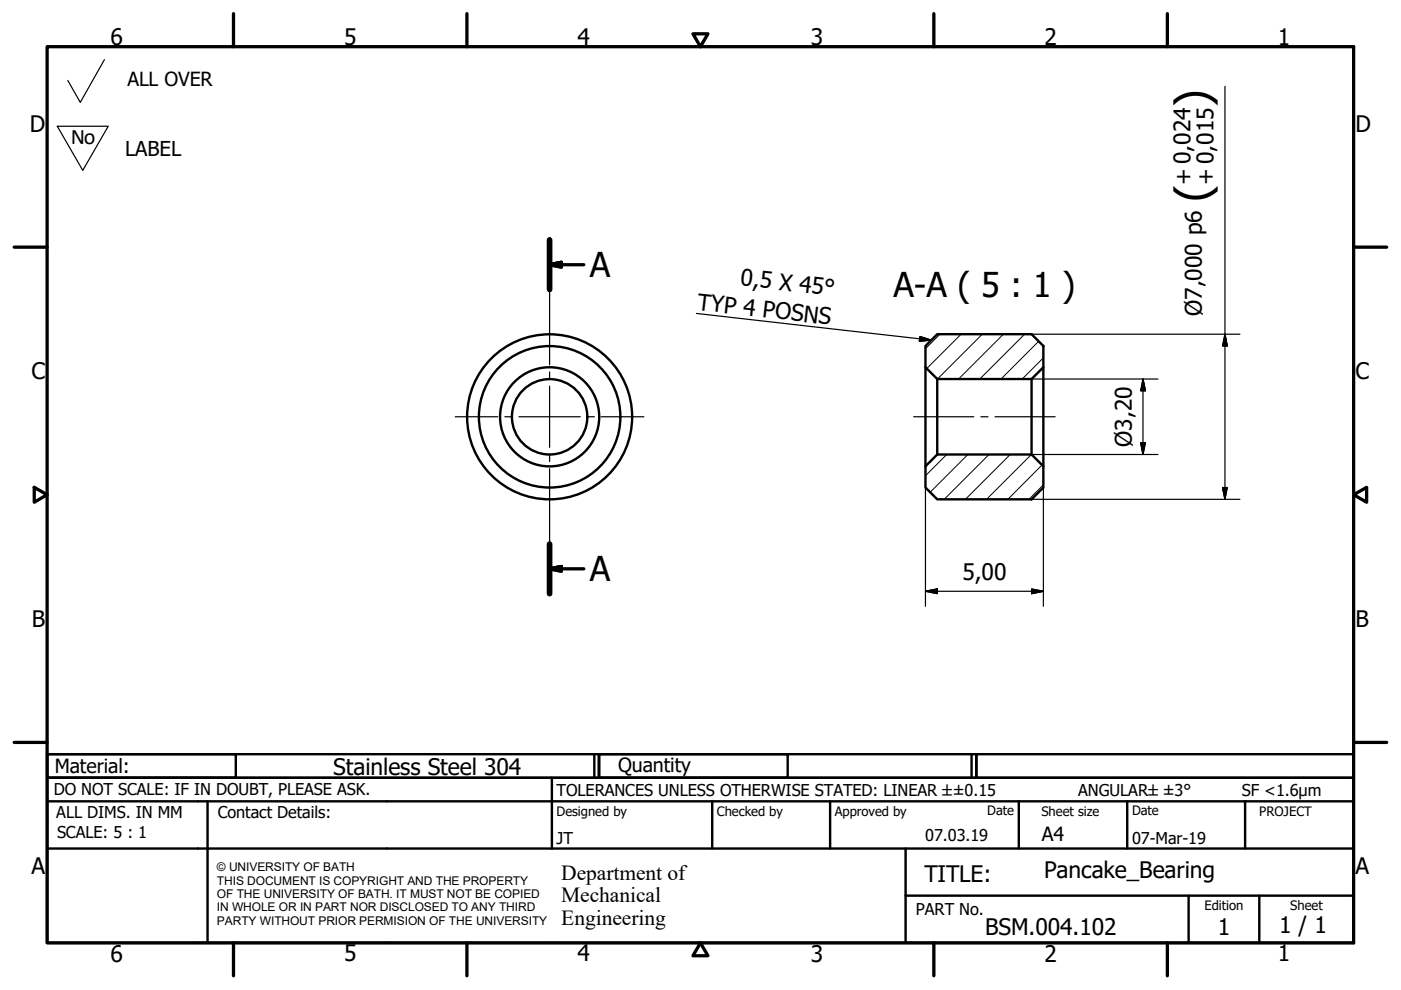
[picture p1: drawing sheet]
<svg xmlns="http://www.w3.org/2000/svg" width="297mm" height="210mm" viewBox="0 0 297 210" stroke-linecap="round" stroke-linejoin="round" font-family="sans-serif">
<!-- layer: Hatch (ISO) -->
<g fill="none" stroke="#000" stroke-width=".21">
<path d="M199.3 70.9l-3.1 3M203.8 70.9l-7.3 7.2M208.3 70.9l-9.5 9.5M212.7 70.9l-9.5 9.5M217.2 70.9l-9.5 9.5M220.2 72.4l-8 8M221.2 75.9l-4.5 4.5M200.7 96.4l-4.5 4.5M205.2 96.4l-8 8M209.7 96.4l-9.5 9.5M214.2 96.4l-9.5 9.5M218.7 96.4l-9.5 9.5"/>
<path d="M220.9 98.6l-7.2 7.3M221.2 102.8l-3 3.1"/>
</g>
<!-- layer: Visible (ISO) -->
<g fill="none" stroke="#000" stroke-width=".51">
<path d="M196.2 77.9v21M198.7 70.9h20l2.5 2.5v4.5l-2.5 2.5h-20l-2.5-2.5v-4.5zM221.2 77.9v21M196.2 98.9l2.5-2.5h20l2.5 2.5v4.5l-2.5 2.5h-20l-2.5-2.5zM198.7 80.4v16M218.7 80.4v16"/>
<circle cx="116.5" cy="88.4" r="17.5"/>
<circle cx="116.5" cy="88.4" r="15"/>
<circle cx="116.5" cy="88.4" r="10.5"/>
<circle cx="116.5" cy="88.4" r="8"/>
</g>
<!-- layer: Section Line (ISO) -->
<path d="M116.5 50.9v10.5M116.5 115.4v10.5" fill="none" stroke="#000" stroke-width="1.2"/>
<path d="M116.5 56.1l2.5-.5v1zM116.5 56.1h7.3M116.5 120.6l2.5-.5v1zM116.5 120.6h7.3" fill="none" stroke="#000" stroke-width=".7"/>
<path d="M116.5 56.1l2.5-.5zM116.5 56.1l2.5-.5v1zM116.5 120.6l2.5-.5zM116.5 120.6l2.5-.5v1z" fill="#000" stroke="#000" stroke-width=".7"/>
<!-- layer: Border (ISO) -->
<g fill="none" stroke="#000" stroke-width=".7">
<path d="M10 9.9h277v190h-277zM49.5 2.9v7M99 2.9v7M146.9 7.2h3.2l-1.6 2.7zM198 2.9v7M247.5 2.9v7M3 52.4h7M287 52.4h7M7.3 103.3l2.7 1.6-2.7 1.6zM287 104.9l2.8-1.6v3.2zM3 157.4h7M287 157.4h7"/>
<path d="M49.5 199.9v7M99 199.9v7M148.5 199.9l1.6 2.7h-3.2zM198 199.9v7M247.5 199.9v7"/>
</g>
<!-- layer: Title (ISO) -->
<g fill="none" stroke="#000" stroke-width=".51">
<path d="M10 159.9h40v5h-40zM10 159.9h117v5h-117zM126 159.9v5M127 159.9h40v5h-40zM127 159.9h80v5h-80zM206 159.9v5M207 159.9h80v5h-80zM10 169.9v-5h277v5M10 169.9h277v30h-277zM10 179.9h277M44 169.9v30M117 164.9v15"/>
<path d="M151 169.9v10M176 169.9v10M192 179.9v20M216 169.9v10M239 169.9v10M264 169.9v10M192 189.9h95M252 189.9v10M267 189.9v10"/>
</g>
<!-- layer: Sketch Geometry (ISO) -->
<path d="M22.1 12.7l-5.1 9-2.6-4.6M12.1 26.8h10.8l-5.4 9.3z" fill="none" stroke="#000" stroke-width=".25"/>
<!-- layer: Center Mark (ISO) -->
<path d="M116.5 51.3v26.1M116.5 78.9v1.5M96.5 88.4h9M107 88.4h1.5M110 88.4h13M116.5 81.9v13M116.5 96.4v1.5M116.5 99.4v25.8M124.5 88.4h1.5M127.5 88.4h9" fill="none" stroke="#000" stroke-width=".25"/>
<!-- layer: Centerline (ISO) -->
<path d="M193.7 88.4h12.8M208 88.4h1.5M211 88.4h12.7" fill="none" stroke="#000" stroke-width=".25"/>
<!-- layer: Dimension (ISO) -->
<g fill="none" stroke="#000" stroke-width=".25">
<path d="M259.7 18.3v87.6M218.7 70.9h44.2M259.7 70.9l.5 2.5h-1zM218.7 80.4h26.8M218.7 96.4h26.8M241.9 93.9h.9l-.5 2.5zM242.3 80.4l.5 2.5h-.9zM242.3 80.4v16M196.2 103.4v25.1M218.7 105.9h44.2M221.2 103.4v25.1M259.2 103.4h1l-.5 2.5z"/>
<path d="M196.2 125.4l2.5-.5v1zM196.2 125.4h25M218.7 124.9l2.5 .5-2.5 .5z"/>
</g>
<path d="M259.7 70.9l.5 2.5zM259.7 70.9l.5 2.5h-1zM241.9 93.9l.4 2.5zM241.9 93.9h.9l-.5 2.5zM242.3 80.4l.5 2.5zM242.3 80.4l.5 2.5h-.9zM259.2 103.4l.5 2.5zM259.2 103.4h1l-.5 2.5zM196.2 125.4l2.5-.5zM196.2 125.4l2.5-.5v1zM218.7 125.9l2.5-.5zM218.7 124.9l2.5 .5-2.5 .5z" fill="#000" stroke="#000" stroke-width=".25"/>
<!-- layer: Symbol (ISO) -->
<path d="M147.7 66.5l49.8 5.6M195.1 71.3l2.4 .8-2.6 .2z" fill="none" stroke="#000" stroke-width=".25"/>
<path d="M194.9 72.3l2.6-.2zM195.1 71.3l2.4 .8-2.6 .2z" fill="#000" stroke="#000" stroke-width=".25"/>
<g font-size="9.7">
<text x="256.2" y="22.8" transform="rotate(-90 256.2 22.8)">)</text>
<text x="256.2" y="42.8" transform="rotate(-90 256.2 42.8)">(</text>
</g>
<g font-size="7.3">
<text x="125" y="58.8">A</text>
<text x="189.5" y="62.9">A-A ( 5 : 1 )</text>
<text x="125" y="123.2">A</text>
</g>
<g font-size="4.8">
<text x="23.4" y="9.5">6</text>
<text x="72.9" y="9.5">5</text>
<text x="122.4" y="9.5">4</text>
<text x="171.9" y="9.5">3</text>
<text x="221.4" y="9.5">2</text>
<text x="270.9" y="9.5">1</text>
<text x="6.3" y="27.9">D</text>
<text x="287.4" y="27.9">D</text>
<text x="252.6" y="39.1" transform="rotate(-90 252.6 39.1)">+ 0,024</text>
<text x="257.3" y="39.1" transform="rotate(-90 257.3 39.1)">+ 0,015</text>
<text x="147.8" y="65.6" transform="rotate(6 147.8 65.6)">TYP 4 POSNS</text>
<text x="156.9" y="60.5" transform="rotate(6 156.9 60.5)">0,5 X 45°</text>
<text x="254.8" y="67" transform="rotate(-90 254.8 67)">Ø7,000 p6</text>
<text x="6.7" y="80.4">C</text>
<text x="287.4" y="80.4">C</text>
<text x="239.9" y="94.7" transform="rotate(-90 239.9 94.7)">Ø3,20</text>
<text x="204" y="123">5,00</text>
<text x="6.8" y="132.9">B</text>
<text x="287.4" y="132.9">B</text>
<text x="70.6" y="164.2">Stainless Steel 304</text>
<text x="6.7" y="185.4">A</text>
<text x="287.4" y="185.4">A</text>
<text x="196" y="187">TITLE:</text>
<text x="221.4" y="186.2">Pancake_Bearing</text>
<text x="271.2" y="197.9">1 / 1</text>
<text x="23.4" y="203.9">6</text>
<text x="72.9" y="203.8">5</text>
<text x="122.4" y="203.8">4</text>
<text x="171.9" y="203.9">3</text>
<text x="208.9" y="198.2">BSM.004.102</text>
<text x="221.4" y="203.9">2</text>
<text x="258.2" y="198.2">1</text>
<text x="270.9" y="203.8">1</text>
</g>
<text font-size="4.7" x="15" y="30.5">No</text>
<g font-size="4.6">
<text x="119" y="186.5">Department of</text>
<text x="119" y="191.3">Mechanical</text>
<text x="119" y="196">Engineering</text>
</g>
<text font-size="4.3" x="26.5" y="33">LABEL</text>
<g font-size="4.1">
<text x="27" y="18.1">ALL OVER</text>
<text x="11.6" y="163.9">Material:</text>
<text x="131" y="163.7">Quantity</text>
<text x="220.9" y="178.4">A4</text>
</g>
<g font-size="3.5">
<text x="11.4" y="168.5">DO NOT SCALE: IF IN DOUBT, PLEASE ASK.</text>
<text x="11.9" y="173.5">ALL DIMS. IN MM</text>
<text x="46.2" y="173.5">Contact Details:</text>
<text x="118" y="168.8">TOLERANCES UNLESS OTHERWISE STATED: LINEAR ±±0.15</text>
<text x="228.6" y="168.8">ANGULAR±±3°</text>
<text x="263.3" y="168.8">SF &lt;1.6µm</text>
<text x="12.1" y="177.6">SCALE: 5 : 1</text>
<text x="118" y="178.9">JT</text>
<text x="196.2" y="178.3">07.03.19</text>
<text x="240" y="178.9">07-Mar-19</text>
<text x="194.2" y="194.1">PART No.</text>
</g>
<g font-size="2.8">
<text x="118" y="173">Designed by</text>
<text x="152" y="173">Checked by</text>
<text x="177" y="173">Approved by</text>
<text x="209.3" y="172.9">Date</text>
<text x="220.8" y="173">Sheet size</text>
<text x="240" y="172.9">Date</text>
<text x="267" y="172.9">PROJECT</text>
<text x="255.4" y="193">Edition</text>
<text x="273.6" y="193">Sheet</text>
</g>
<g font-size="2.5">
<text x="46" y="184.7">© UNIVERSITY OF BATH</text>
<text x="46" y="187.6">THIS DOCUMENT IS COPYRIGHT AND THE PROPERTY</text>
<text x="46" y="190.4">OF THE UNIVERSITY OF BATH. IT MUST NOT BE COPIED</text>
<text x="46" y="193.2">IN WHOLE OR IN PART NOR DISCLOSED TO ANY THIRD</text>
<text x="46" y="196.1">PARTY WITHOUT PRIOR PERMISION OF THE UNIVERSITY</text>
</g>
</svg>
